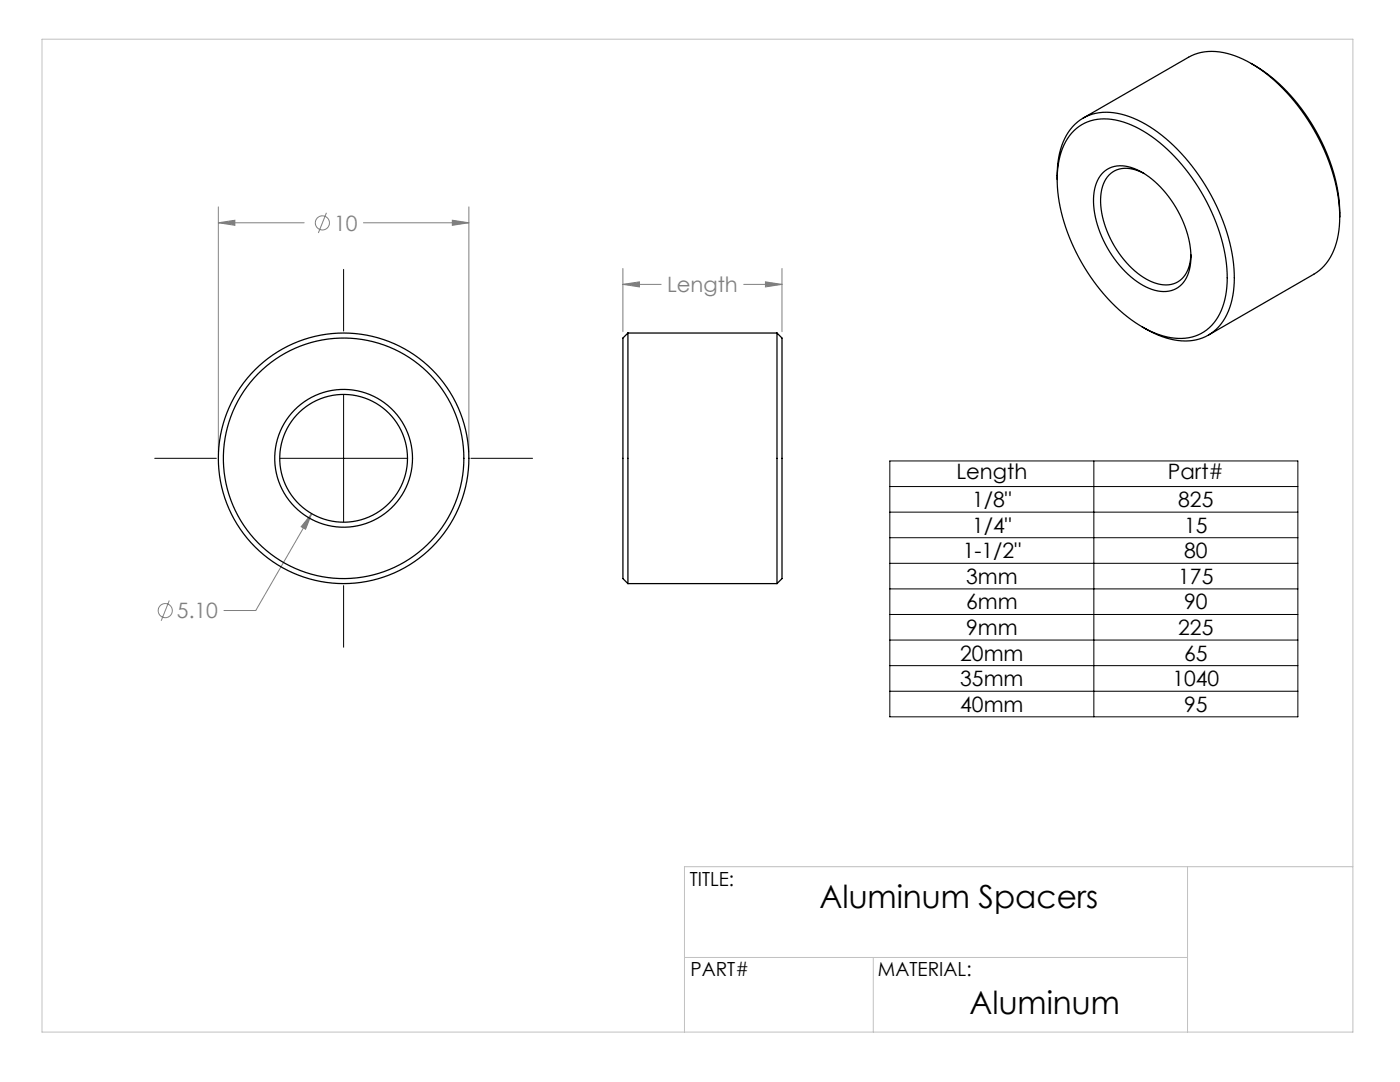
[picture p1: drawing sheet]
<svg xmlns="http://www.w3.org/2000/svg" width="279mm" height="216mm" viewBox="0 0 279 216" stroke-linecap="round" stroke-linejoin="round" font-family="sans-serif">
<g fill="none" stroke="#808080" stroke-width=".2">
<path d="M43.6 44.5l3.3-.6v1.1zM43.6 41.3v48.9M43.6 44.5h17.1M65.1 42.5l-1.6 4M72.5 44.5h21.1M90.3 43.9l3.3 .6-3.3 .5zM93.6 41.3v48.9M124.3 56.7l3.3-.5v1.1zM124.3 53.6v12.6M124.3 56.7h7.6M148.4 56.7h7.7M152.8 56.2l3.3 .5-3.3 .6z"/>
<path d="M156.1 53.6v12.6M33.8 119.8l-1.6 4.1M62.2 102.5l-1.2 3.1-.9-.5zM62.2 102.5l-11.2 19.3h-6.3"/>
<circle cx="64.3" cy="44.5" r="1.41"/>
<circle cx="33" cy="121.8" r="1.41"/>
</g>
<g fill="none" stroke="#000" stroke-width=".2">
<path d="M68.6 53.8v12.3M68.6 78.8v25.4M30.9 91.5h12.3M55.9 91.5h25.4M94 91.5h12.3M177.6 92h81.4v51h-81.4zM177.6 97.1h81.4M218.3 92v51M68.6 116.9v12.3M177.6 102.2h81.4M177.6 107.3h81.4M177.6 112.4h81.4"/>
<path d="M177.6 117.5h81.4M177.6 122.6h81.4M177.6 127.7h81.4M177.6 132.8h81.4M177.6 137.9h81.4"/>
</g>
<path d="M8.4 7.8h261.6v198.1h-261.6zM237 172.9v33M270 172.9h-133.4v33M136.6 191h100.4M174.3 191v14.9" fill="none" stroke="#c0c0c0" stroke-width=".2"/>
<path d="M43.6 44.5l3.3-.6v1.1zM90.3 43.9l3.3 .6-3.3 .5zM62.2 102.5l-2.1 2.6 .9 .5zM124.3 56.7l3.3-.5v1.1zM152.8 56.2l3.3 .5-3.3 .6z" fill="#808080"/>
<g fill="none" stroke="#000" stroke-width=".25">
<path d="M249.7 12.7a36.7 36.7 0 0 1 15.8 19.8 30.4 30.4 0 0 1 1.9 10.8M211 35.8a14.6 14.6 0 0 1 3.6-11 9.8 9.8 0 0 1 10-1.8 29.4 29.4 0 0 1 14 11.1 37.4 37.4 0 0 1 7.7 22.3 12.6 12.6 0 0 1-4.6 10.1 10.6 10.6 0 0 1-9.8 .7l-1.6-.7-2.4-1.3M214.3 26.1a9.4 9.4 0 0 1 9.9-1.8 28.8 28.8 0 0 1 13.7 11.2 35.8 35.8 0 0 1 7 20.8 11.9 11.9 0 0 1-4.6 9.9 10.5 10.5 0 0 1-9.8 .3 31.4 31.4 0 0 1-14-13.1 33.3 33.3 0 0 1-5.4-19.8 12.3 12.3 0 0 1 3.2-7.5zM216.2 23.6l21-12.2a11.2 11.2 0 0 1 10.1 0 33.8 33.8 0 0 1 14.9 14.5 36.4 36.4 0 0 1 5.2 17.4M220.2 34.3a5.8 5.8 0 0 1 6.7-.4 20.8 20.8 0 0 1 10.1 12.9 11.6 11.6 0 0 1-.5 9.1 5.3 5.3 0 0 1-6.6 1.9 19.1 19.1 0 0 1-10-10.6 14.3 14.3 0 0 1-.9-11.2l.6-.9zM228.3 34.6a5.7 5.7 0 0 0-7 .4 8.6 8.6 0 0 0-1.4 7.5 19.8 19.8 0 0 0 9.5 13.5 5.6 5.6 0 0 0 6.4-.3 6.9 6.9 0 0 0 1.9-4.9M267.4 43.3a13.5 13.5 0 0 1-4.1 10.7l-1.1 .7-21 12.2M125.3 66.5v50M125.3 66.5l-1 1v48l1 1M125.3 66.5h29.8M155.1 66.5v50M155.1 66.5l1 1v48l-1 1"/>
<path d="M125.3 116.5h29.8"/>
<circle cx="68.6" cy="91.5" r="12.7"/>
<circle cx="68.6" cy="91.5" r="24"/>
<circle cx="68.6" cy="91.5" r="13.7"/>
<circle cx="68.6" cy="91.5" r="25"/>
</g>
<g font-size="6.3">
<text x="163.5" y="181.3">Aluminum Spacers</text>
<text x="193.5" y="202.3">Aluminum</text>
</g>
<g font-size="4.2" fill="#808080">
<text x="66.7" y="46">10</text>
<text x="133.1" y="58.3">Length</text>
<text x="35.3" y="123.4">5.10</text>
</g>
<g font-size="4.2">
<text x="190.9" y="95.7">Length</text>
<text x="233.1" y="95.7">Part#</text>
<text x="194" y="101.2">1/8&quot;</text>
<text x="235.1" y="101.2">825</text>
<text x="194" y="106.3">1/4&quot;</text>
<text x="236.3" y="106.3">15</text>
<text x="192.1" y="111.4">1-1/2&quot;</text>
<text x="236.3" y="111.4">80</text>
<text x="192.8" y="116.5">3mm</text>
<text x="235.1" y="116.5">175</text>
<text x="192.8" y="121.6">6mm</text>
<text x="236.3" y="121.6">90</text>
<text x="191.6" y="131.8">20mm</text>
<text x="192.8" y="126.7">9mm</text>
<text x="235.1" y="126.7">225</text>
<text x="236.3" y="131.8">65</text>
<text x="191.6" y="136.9">35mm</text>
<text x="234" y="136.9">1040</text>
<text x="191.6" y="142">40mm</text>
<text x="236.3" y="142">95</text>
</g>
<g font-size="3.9">
<text x="137.7" y="176.8">TITLE:</text>
<text x="137.8" y="194.8">PART#</text>
<text x="175.2" y="194.8">MATERIAL:</text>
</g>
</svg>
